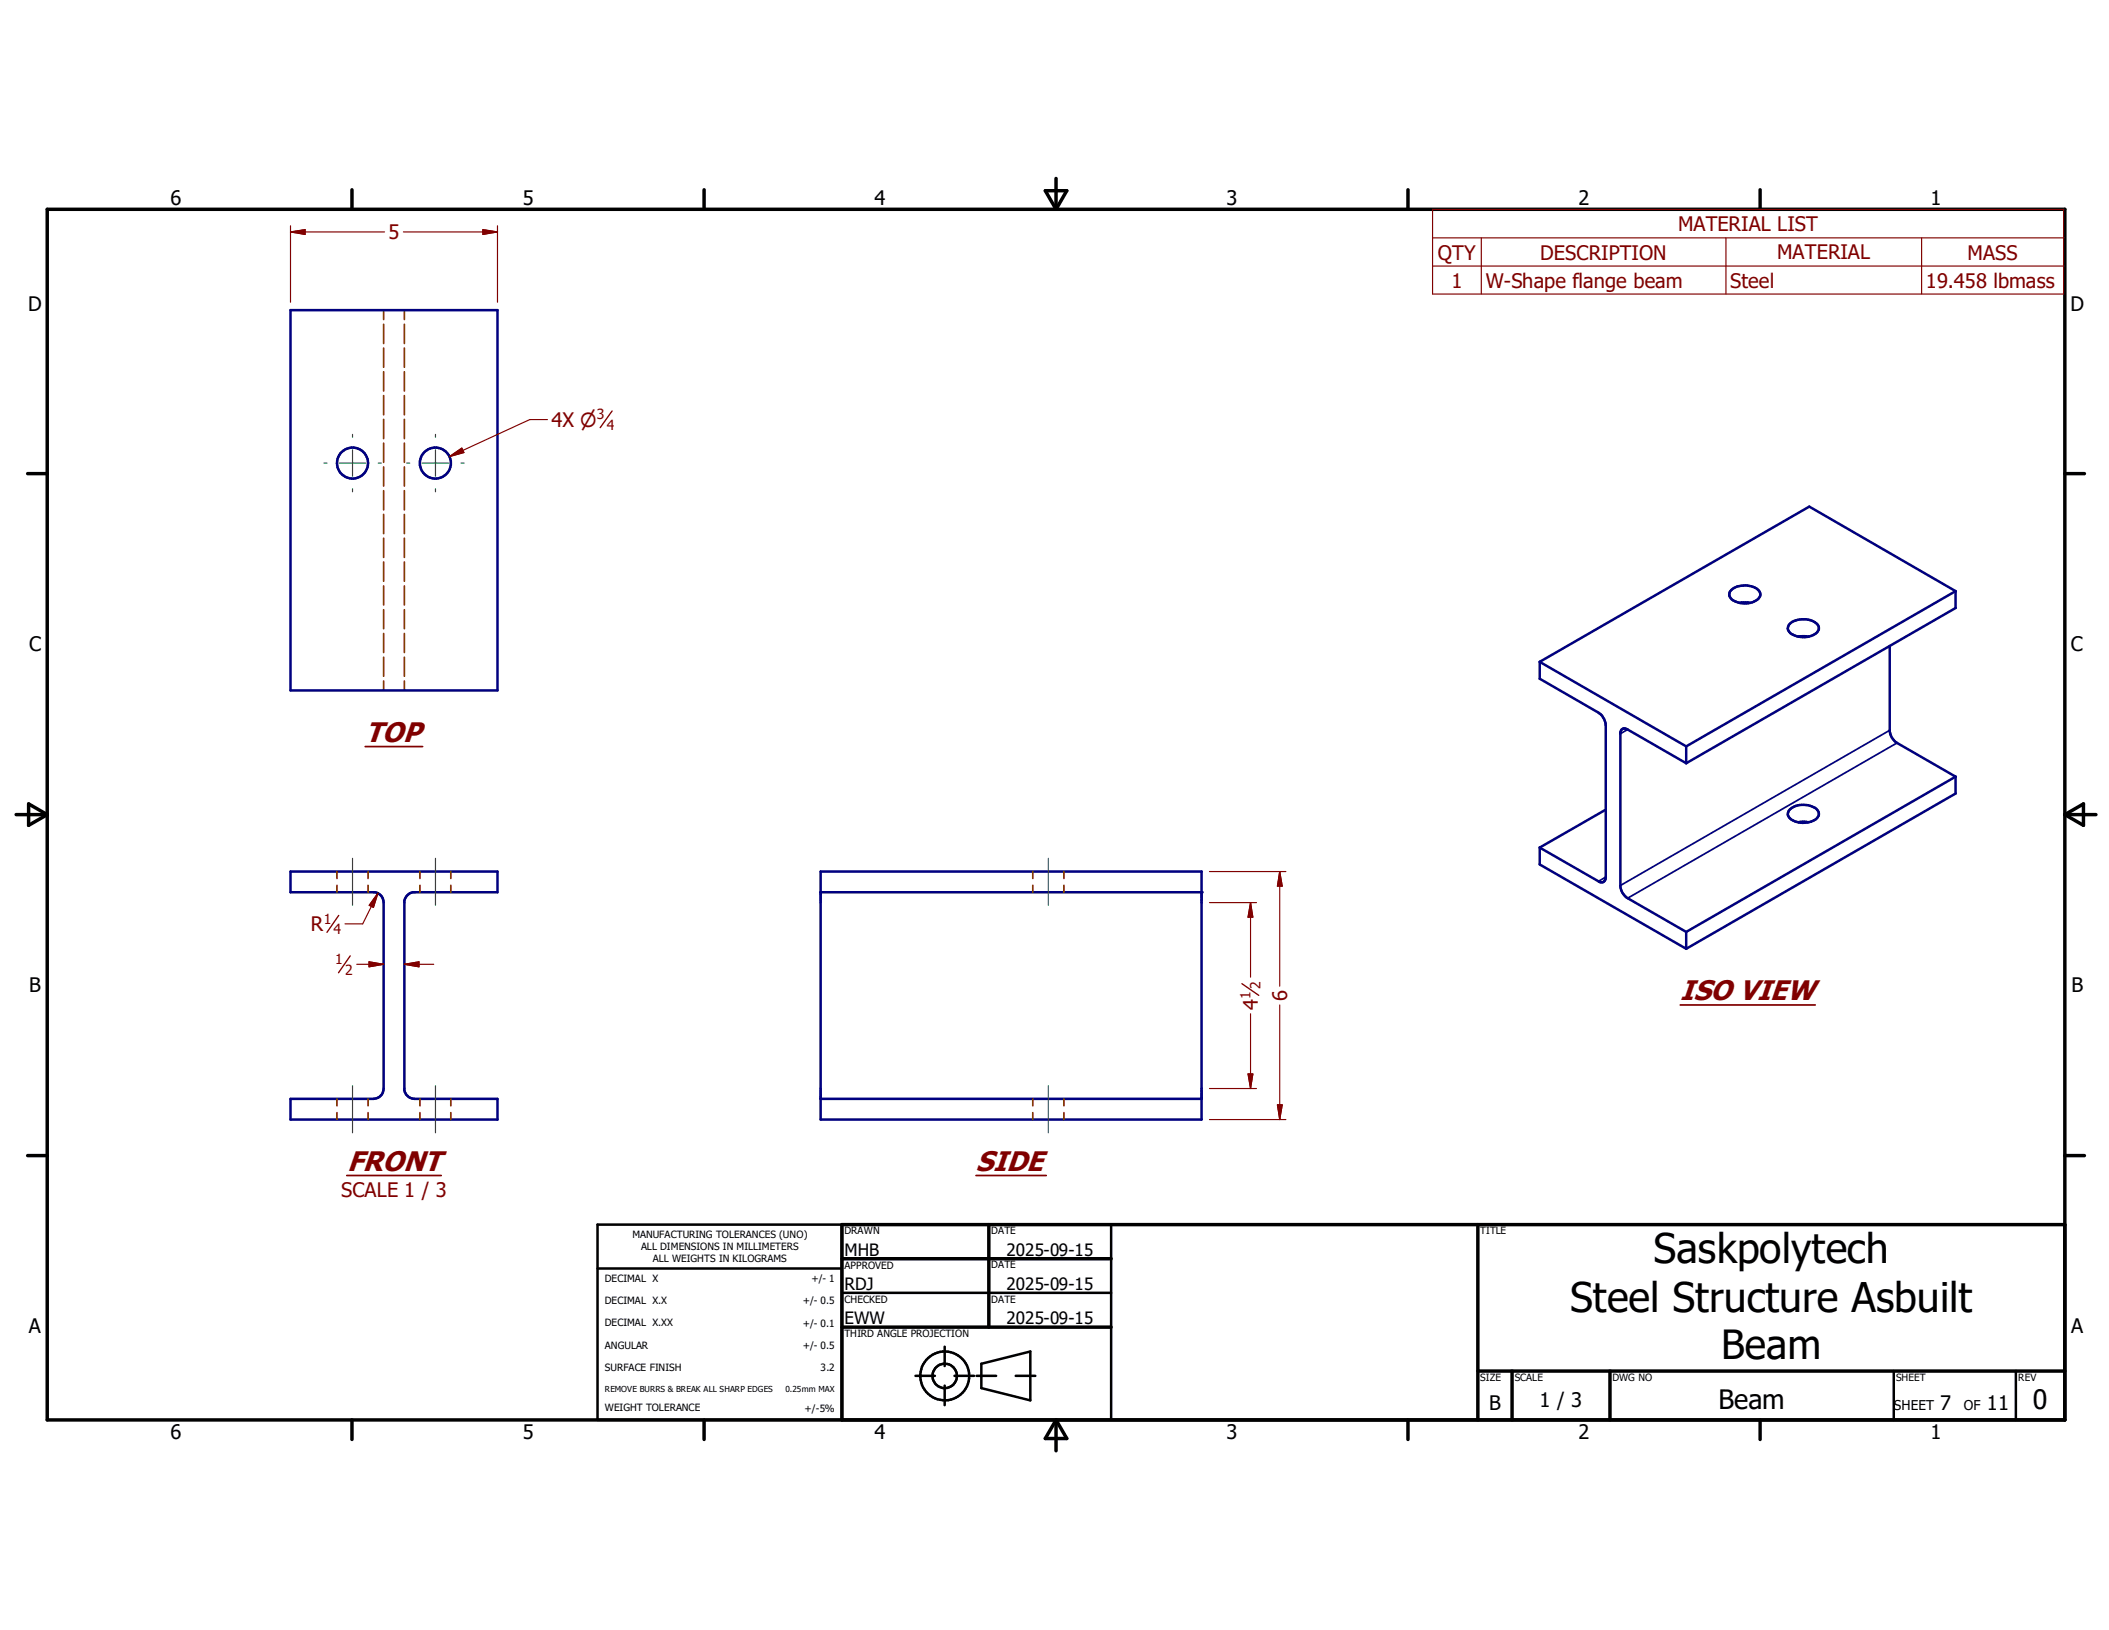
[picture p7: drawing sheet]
<svg xmlns="http://www.w3.org/2000/svg" width="279mm" height="216mm" viewBox="0 0 279 216" stroke-linecap="round" stroke-linejoin="round" font-family="sans-serif">
<g fill="none" stroke="#000080" stroke-width=".33">
<path d="M38.5 41.1h27.4v50.3h-27.4zM38.5 115.4h27.4v2.8h-11.2a1.43 1.43 0 0 0-1.1 1.1v25.1a1.44 1.44 0 0 0 1.3 1.1h11v2.8h-27.4v-2.8h11a1.39 1.39 0 0 0 1.3-1.3v-24.6a1.37 1.37 0 0 0-1.1-1.4h-11.2z"/>
<circle cx="46.7" cy="61.3" r="2.05"/>
<circle cx="57.7" cy="61.3" r="2.06"/>
</g>
<g fill="none" stroke="#804000" stroke-width=".23">
<path d="M50.8 41.1v1.2M50.8 43v2.5M50.8 46.1v2.5M50.8 49.3v2.5M50.8 52.4v2.5M50.8 55.5v2.6M50.8 58.7v2.5M53.6 41.1v1.2M53.6 43v2.5M53.6 46.1v2.5M53.6 49.3v2.5M53.6 52.4v2.5"/>
<path d="M53.6 55.5v2.6M53.6 58.7v2.5M50.8 61.8v2.6M50.8 65v2.5M50.8 68.1v2.6M50.8 71.3v2.5M50.8 74.4v2.6M50.8 77.6v2.5M53.6 61.8v2.6M53.6 65v2.5M53.6 68.1v2.6M53.6 71.3v2.5"/>
<path d="M53.6 74.4v2.6M53.6 77.6v2.5M50.8 80.8v2.5M50.8 83.9v2.5M50.8 87.1v2.5M50.8 90.2v1.2M53.6 80.8v2.5M53.6 83.9v2.5M53.6 87.1v2.5M53.6 90.2v1.2M44.6 115.4v1M44.6 117.3v.9"/>
<path d="M48.8 115.4v1M48.8 117.3v.9M55.6 115.4v1M55.6 117.3v.9M59.7 115.4v1M59.7 117.3v.9M44.6 145.5v1M44.6 147.4v.9M48.8 145.5v1M48.8 147.4v.9M55.6 145.5v1M55.6 147.4v.9"/>
<path d="M59.7 145.5v1M59.7 147.4v.9"/>
</g>
<path d="M48.4 98.9h7.6M45.9 155.7h12.6" fill="none" stroke="#800000" stroke-width=".23"/>
<circle cx="108.7" cy="118.2" r=".17" fill="#000080"/>
<path d="M108.7 118.2v1.4M159.2 118.2v1.4" fill="none" stroke="#000080" stroke-width=".33"/>
<circle cx="159.2" cy="118.2" r=".17" fill="#000080"/>
<g fill="none" stroke="#000080" stroke-width=".33">
<path d="M229.4 78.1a2.88 2.88 0 0 1 3.6 .1 .91 .91 0 0 1-.6 1.5 2.73 2.73 0 0 1-3.2-.6l-.1-.3v-.4zM230.5 79.8h1.3M259.1 78.3l-19.4-11.2-35.7 20.6M259.1 78.3l-35.7 20.6M259.1 78.3v2.2l-35.7 20.6M204 87.7v2.2l7.8 4.5a2.16 2.16 0 0 1 .9 1.7v20.1a.59 .59 0 0 1-.3 .6 .59 .59 0 0 1-.6-.1l-7.8-4.4M204 87.7l19.4 11.2M223.4 98.9v2.2M237.1 82.6a2.79 2.79 0 0 1 3.8 .2 .92 .92 0 0 1-.7 1.3 2.97 2.97 0 0 1-3.2-.4l-.2-.5zM238.2 84.3h1.4M250.4 85.6v11.3a2.15 2.15 0 0 0 .9 1.5l7.8 4.5M108.7 115.4h50.5v2.8h-50.5z"/>
<path d="M108.7 119.6v28.7h50.5v-28.7M204 112.3v2.2l19.4 11.2M212.7 107.2l-8.7 5.1M223.4 101.1l-7.8-4.5a.58 .58 0 0 0-.6-.1 .58 .58 0 0 0-.3 .5v20.5a2.14 2.14 0 0 0 .9 1.5l7.8 4.4M237.1 107.2a2.88 2.88 0 0 1 3.7 .1 .91 .91 0 0 1-.6 1.4 3 3 0 0 1-3.2-.4l-.2-.5zM238.2 108.9l.6-.1 .8 .1M259.1 102.9l-35.7 20.5M259.1 102.9v2.2l-35.7 20.6M223.4 123.4v2.3M108.7 145.5h50.5"/>
</g>
<path d="M136.8 115.4v1M136.8 117.3v.9M140.9 115.4v1M140.9 117.3v.9M136.8 145.5v1M136.8 147.4v.9M140.9 145.5v1M140.9 147.4v.9" fill="none" stroke="#804000" stroke-width=".23"/>
<path d="M222.6 133.1h17.9M129.3 155.7h9.3" fill="none" stroke="#800000" stroke-width=".23"/>
<path d="M215.6 96.6l-.9 .6M250.4 96.7l-35.7 20.6M251.3 98.4l-35.7 20.6M212.7 116.2l-.9 .5" fill="none" stroke="#000080" stroke-width=".23"/>
<g fill="none" stroke="#000" stroke-width=".46">
<path d="M6.3 27.7h267.3v160.4h-267.3zM46.6 25.1v2.6M93.3 25.1v2.6M138.5 25.3h2.8l-1.4 2.4zM139.9 23.6v4.1M186.5 25.1v2.6M233.2 25.1v2.6M3.7 62.7h2.6M273.6 62.7h2.5M2.1 107.9h4.2M3.8 106.5l2.5 1.4-2.5 1.4zM273.6 107.9h4.1"/>
<path d="M273.6 107.9l2.4-1.4v2.8zM3.7 153.1h2.6M273.6 153.1h2.5M111.5 166.7h35.7M111.5 175.8h35.7M131 162.2v13.6M195.8 162.2v25.9M273.6 162.2h-162.1v25.9M46.6 188.1v2.6M93.3 188.1v2.6M139.9 188.1v4.1M139.9 188.1l1.4 2.4h-2.8z"/>
<path d="M186.5 188.1v2.6M195.8 181.6h77.8M200.3 181.6v6.5M213.3 181.6v6.5M233.2 188.1v2.6"/>
</g>
<g fill="none" stroke="#000" stroke-width=".33">
<path d="M79.2 168h32.3M79.2 162.2h32.3v25.9h-32.3zM111.5 171.2h35.7M125.2 178.4v2.5M147.2 162.2v25.9M121.3 182.2h2.6M125.2 183.5v2.6M126.4 182.2h2.6M129.4 182.2h2.6M130 180.6l6.5-1.6v6.5l-6.5-1.6zM134.6 182.2h2.6M250.9 181.6v6.5"/>
<path d="M267.1 181.6v6.5"/>
<circle cx="125.2" cy="182.2" r="1.62"/>
<circle cx="125.2" cy="182.2" r="3.2"/>
</g>
<g fill="none" stroke="#800000" stroke-width=".15">
<path d="M38.5 30.7h12.5M38.5 30.7l1.9-.3v.6zM38.5 29.9v10.1M53.4 30.7h12.5M64 30.4l1.9 .3-1.9 .3zM65.9 29.9v10.1M189.8 27.7h83.6v11.2h-83.6zM189.8 31.5h83.6M189.8 35.2h83.6M196.2 31.5v7.4M228.7 31.5v7.4M254.6 31.5v7.4"/>
<path d="M72.5 55.6h-2.3l-10.7 4.9M59.5 60.5l1.7-1.1 .3 .5zM50.1 118.3l-2 4.1h-2.4M50.1 118.3l-.6 1.9-.6-.3zM160.2 115.4h10.2M160.2 119.6h6.3M165.7 119.6v9.8M165.7 119.6l.3 1.9h-.7zM169.5 115.4v15.2M169.5 115.4l.4 2h-.7zM47.3 127.7h3.5M48.9 127.4l1.9 .3-1.9 .4z"/>
<path d="M53.6 127.7h3.9M53.6 127.7l1.9-.3v.7zM165.7 134.3v9.9M169.5 133.1v15.2M160.2 148.3h10.2M160.2 144.2h6.3M165.3 142.3h.7l-.3 1.9zM169.2 146.3h.7l-.4 2z"/>
</g>
<g fill="#800000" stroke="#800000" stroke-width=".15">
<path d="M169.5 115.4l.4 2h-.7z"/>
<path d="M169.2 146.3h.7l-.4 2z"/>
<path d="M50.1 118.3l-.6 1.9-.6-.3z"/>
<path d="M165.7 119.6l.3 1.9h-.7z"/>
<path d="M165.3 142.3h.7l-.3 1.9z"/>
<path d="M64 30.4l1.9 .3-1.9 .3z"/>
<path d="M38.5 30.7l1.9-.3v.6z"/>
<path d="M48.9 127.4l1.9 .3-1.9 .4z"/>
<path d="M53.6 127.7l1.9-.3v.7z"/>
<path d="M59.5 60.5l1.7-1.1 .3 .5z"/>
</g>
<path d="M81.1 54.4l-1.6 2.2M44.9 121.3l-1.6 2.2M46.4 126.6l-1.6 2.2M164.5 130.3l2.3 1.5" fill="none" stroke="#800000" stroke-width=".18"/>
<g fill="none" stroke="#008040" stroke-width=".15">
<path d="M46.7 57.5v.4M46.7 59.6v3.5M57.7 57.5v.4M57.7 59.6v3.5M42.9 61.3h.4M44.9 61.3h3.6M46.7 64.7v.4M50.1 61.3h.4M53.9 61.3h.4M55.9 61.3h3.5M57.7 64.7v.4M61.1 61.3h.4"/>
<path d="M46.7 113.7v6.2M57.7 113.7v6.2M138.9 113.7v6.2M46.7 143.8v6.2M57.7 143.8v6.2M138.9 143.8v6.2"/>
</g>
<g font-size="5.4">
<text x="219.1" y="167.3">Saskpolytech</text>
<text x="208" y="173.7">Steel Structure Asbuilt</text>
</g>
<text font-size="5.3" x="228" y="180">Beam</text>
<g font-size="3.8" fill="#800000">
<text x="48.4" y="98.3">TOP</text>
<text x="222.6" y="132.5">ISO VIEW</text>
<text x="46" y="155.1">FRONT</text>
<text x="129.3" y="155.1">SIDE</text>
</g>
<g font-size="3.5">
<text x="227.7" y="186.7">Beam</text>
<text x="269.3" y="186.7">0</text>
</g>
<g font-size="2.7">
<text x="22.6" y="27.1">6</text>
<text x="69.3" y="27.1">5</text>
<text x="115.9" y="27.1">4</text>
<text x="162.5" y="27.1">3</text>
<text x="209.1" y="27.1">2</text>
<text x="255.7" y="27.1">1</text>
<text x="3.7" y="41.1">D</text>
<text x="274.3" y="41.1">D</text>
<text x="3.9" y="86.3">C</text>
<text x="274.4" y="86.3">C</text>
<text x="3.9" y="131.4">B</text>
<text x="274.4" y="131.4">B</text>
<text x="3.8" y="176.6">A</text>
<text x="274.4" y="176.6">A</text>
<text x="22.6" y="190.6">6</text>
<text x="69.3" y="190.6">5</text>
<text x="115.9" y="190.6">4</text>
<text x="162.5" y="190.6">3</text>
<text x="197.3" y="186.8">B</text>
<text x="204" y="186.4">1 / 3</text>
<text x="209.1" y="190.6">2</text>
<text x="255.7" y="190.6">1</text>
<text x="257" y="186.7">7</text>
<text x="263.2" y="186.7">11</text>
</g>
<g font-size="2.7" fill="#800000">
<text x="51.5" y="31.7">5</text>
<text x="190.5" y="34.4">QTY</text>
<text x="204" y="34.4">DESCRIPTION</text>
<text x="222.3" y="30.6">MATERIAL LIST</text>
<text x="235.5" y="34.3">MATERIAL</text>
<text x="260.6" y="34.4">MASS</text>
<text x="192.3" y="38.1">1</text>
<text x="196.8" y="38.1">W-Shape flange beam</text>
<text x="229.2" y="38.1">Steel</text>
<text x="255.1" y="38.1">19.458 lbmass</text>
<text x="73.1" y="56.5">4X n</text>
<text x="41.2" y="123.3">R</text>
<text x="166.6" y="133.7" transform="rotate(-90 166.6 133.7)">4</text>
<text x="170.5" y="132.6" transform="rotate(-90 170.5 132.6)">6</text>
<text x="45.2" y="158.6">SCALE 1 / 3</text>
</g>
<g font-size="2.3">
<text x="111.9" y="166.4">MHB</text>
<text x="133.3" y="166.3">2025-09-15</text>
<text x="111.9" y="170.9">RDJ</text>
<text x="133.3" y="170.9">2025-09-15</text>
<text x="111.9" y="175.4">EWW</text>
<text x="133.3" y="175.4">2025-09-15</text>
</g>
<g font-size="1.9" fill="#800000">
<text x="79.1" y="55.5">3</text>
<text x="80.4" y="56.9">4</text>
<text x="42.9" y="122.3">1</text>
<text x="44.2" y="123.7">4</text>
<text x="44.4" y="127.7">1</text>
<text x="45.7" y="129.1">2</text>
<text x="167" y="130.9" transform="rotate(-90 167 130.9)">2</text>
<text x="165.6" y="132.3" transform="rotate(-90 165.6 132.3)">1</text>
</g>
<g font-size="1.8">
<text x="250.9" y="186.7">SHEET</text>
<text x="260.2" y="186.7">OF</text>
</g>
<g font-size="1.3">
<text x="83.8" y="164">MANUFACTURING TOLERANCES (UNO)</text>
<text x="84.9" y="165.6">ALL DIMENSIONS IN MILLIMETERS</text>
<text x="86.5" y="167.2">ALL WEIGHTS IN KILOGRAMS</text>
<text x="111.9" y="163.5">DRAWN</text>
<text x="131.3" y="163.5">DATE</text>
<text x="131.3" y="168">DATE</text>
<text x="196.1" y="163.5">TITLE</text>
<text x="80.1" y="169.8">DECIMAL X</text>
<text x="80.1" y="172.8">DECIMAL X.X</text>
<text x="106.3" y="172.8">+/- 0.5</text>
<text x="107.5" y="169.8">+/- 1</text>
<text x="111.9" y="172.6">CHECKED</text>
<text x="111.9" y="168">APPROVED</text>
<text x="131.3" y="172.6">DATE</text>
<text x="80.1" y="175.7">DECIMAL X.XX</text>
<text x="80.1" y="178.6">ANGULAR</text>
<text x="106.3" y="175.7">+/- 0.1</text>
<text x="106.3" y="178.6">+/- 0.5</text>
<text x="111.9" y="177.1">THIRD ANGLE PROJECTION</text>
<text x="80.1" y="181.6">SURFACE FINISH</text>
<text x="108.7" y="181.6">3.2</text>
<text x="196.1" y="182.9">SIZE</text>
<text x="200.7" y="182.9">SCALE</text>
<text x="213.6" y="182.9">DWG NO</text>
<text x="251.2" y="182.9">SHEET</text>
<text x="267.4" y="182.9">REV</text>
<text x="80.1" y="186.9">WEIGHT TOLERANCE</text>
<text x="106.6" y="187">+/-5%</text>
</g>
<g font-size="1.1">
<text x="80.1" y="184.3">REMOVE BURRS &amp; BREAK ALL SHARP EDGES</text>
<text x="104.1" y="184.4">0.25mm MAX</text>
</g>
</svg>
